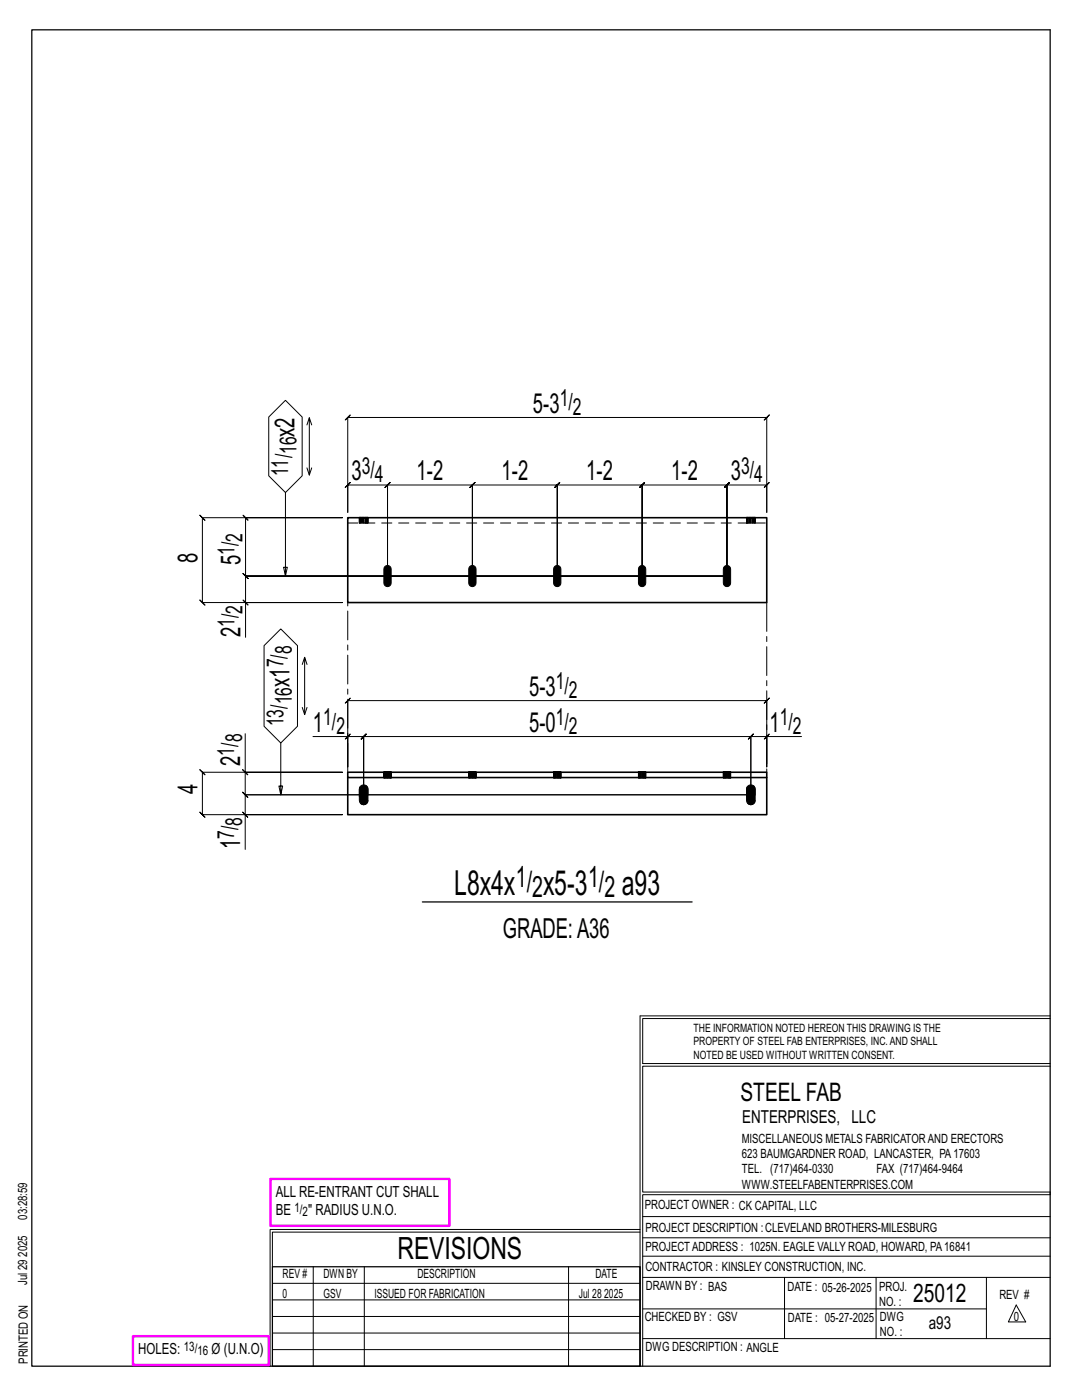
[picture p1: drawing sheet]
<svg xmlns="http://www.w3.org/2000/svg" width="216mm" height="279mm" viewBox="0 0 216 279" stroke-linecap="round" stroke-linejoin="round" font-family="sans-serif">
<g fill="none" stroke="#000" stroke-width=".2">
<path d="M57 98.3l3.3-3.3v-11.8l-3.3-3.3-3.4 3.3v11.8l3.4 3.3v16.7l-.4-1.8h.7l-.3 1.8M61.2 93.4l.5 1.4 .5-1.4M61.7 83.4l-.5 1.4M62.2 84.8l-.5-1.4v11.4M69.4 83.3l-.5 .5 1-1-.5 .5h83.6l-.5 .5 1-1-.5 .5v19v-5.5l.5-.5-1 1 .5-.5h-7.9l.5-.5-1 1 .5-.5v18.2v-18.2l.5-.5-1 1 .5-.5h-17l.5-.5-1 1 .5-.5v18.2v-18.2l.5-.5-1 1 .5-.5h-16.9l.5-.5-1 1 .5-.5v18.2v-18.2l.5-.5-1 1 .5-.5h-16.9l.5-.5-1 1 .5-.5v18.2v-18.2l.5-.5-1 1 .5-.5h-17l.5-.5-1 1 .5-.5v18.2v-18.2l.5-.5-1 1 .5-.5h-7.9l.5-.5-1 1 .5-.5v5.5zM48.5 119.8l1 1zM49 120.3v-5.3l.5 .5-1-1 .5 .5h96.1h-96.1l.5 .5-1-1 .5 .5v-11.7l.5 .5-1-1 .5 .5h19.3h-27.9l-.5-.5 1 1-.5-.5v17l-.5-.5 1 1-.5-.5h27.9h-19.3v6.9M56 125.5l3.4 3.4v16l-3.4 3.4-3.3-3.4v-16zM60.8 131.2l-.5 1.4M61.3 132.6l-.5-1.4v11.4M48.4 153.6l1 1zM48.9 146.4v7.7h19.4h-27.9l-.5-.5 1 1-.5-.5v8.5l-.5-.5 1 1-.5-.5h27.9h-19.4v6.9"/>
<path d="M48.9 154.1v4.5l-.5-.5 1 1-.5-.5h100.9M56 148.3v10.3l-.3-1.7h.7l-.4 1.7M60.3 141.2l.5 1.4 .5-1.4M62.5 147h6.9v6.1v-13.3l-.5 .5 1-1-.5 .5h83.6l-.5 .5 1-1-.5 .5v13.3v-6.1h6.9M68.9 147.5l1-1zM69.4 147h3.2l-.5 .5 1-1-.5 .5v11.6v-11.6l-.5 .5 1-1-.5 .5h77.2l-.5 .5 1-1-.5 .5v11.6M149.8 158.6h-100.9l-.5-.5 1 1-.5-.5v4M153 147l.5-.5-1 1zM153 147h-3.2l.5-.5-1 1 .5-.5v11.6M48.4 162.1l1 1zM127.7 202.7v70M127.7 202.7h81.8"/>
<path d="M209.5 203.3h-81.3v9h81.3M209.5 212.8h-81.3v25.1h81.3v.5h-81.3v34.3M54.4 259.4h73.3M54.4 256.1h73.3M62.5 252.8v19.9M72.7 252.8v19.9M113.4 252.8v19.9M127.7 245.4h-73.8v27.3M127.7 245.9h-73.3v6.9M128.2 242.8h81.3M128.2 254.9h81.3M128.2 250.7h81.3"/>
<path d="M128.2 247h81.3M156.5 254.9v12.2M174.8 254.9v12.2M196.8 254.9v12.2M54.4 269.3h73.3M54.4 266h73.3M54.4 262.7h73.3M128.2 261.2h68.6M128.2 267.1h81.3M202.8 260.4l1.9 3.4h-3.5z"/>
</g>
<path d="M6.3 6h203.2v266.7h-203.2zM84.3 180h53.8M54.4 252.8h73.3v19.9h-73.3z" fill="none" stroke="#000" stroke-width=".25"/>
<path d="M54 235.3h35.6v9.3h-35.6zM26.5 266.7h27.1v5.7h-27.1z" fill="none" stroke="#f0f" stroke-width=".5"/>
<path d="M76.8 113.1a.73 .73 0 0 1 .8-.2 .73 .73 0 0 1 .5 .7v2.7a.73 .73 0 0 1-.8 .8 .73 .73 0 0 1-.7-.8v-2.7zM93.7 113.1a.73 .73 0 0 1 .8-.2 .73 .73 0 0 1 .5 .7v2.7a.73 .73 0 0 1-.7 .8 .73 .73 0 0 1-.8-.8v-2.7zM110.7 113.1a.73 .73 0 0 1 .8-.2 .73 .73 0 0 1 .4 .7v2.7a.73 .73 0 0 1-.7 .8 .73 .73 0 0 1-.7-.8v-2.7zM127.6 113.1a.73 .73 0 0 1 .8-.2 .73 .73 0 0 1 .5 .7v2.7a.73 .73 0 0 1-.8 .8 .73 .73 0 0 1-.7-.8v-2.7zM144.5 113.1a.73 .73 0 0 1 .8-.2 .73 .73 0 0 1 .5 .7v2.7a.73 .73 0 0 1-.7 .8 .73 .73 0 0 1-.8-.8v-2.7zM72 156.9a.86 .86 0 0 1 .9-.2 .86 .86 0 0 1 .5 .8v2.2a.86 .86 0 0 1-.8 .9 .86 .86 0 0 1-.9-.9v-2.2zM149.2 156.9a.86 .86 0 0 1 1-.2 .86 .86 0 0 1 .5 .8v2.2a.86 .86 0 0 1-.9 .9 .86 .86 0 0 1-.8-.9v-2.2z" fill="#000" stroke="#000" stroke-width=".2"/>
<g fill="none" stroke="#000" stroke-width=".32">
<path d="M69.4 103.3h83.6v17h-83.6zM71.7 103.3h1.7M149 103.3h1.7M69.4 154.1h83.6v1.1h-83.6zM69.4 155.2v7.4h83.6v-7.4M76.6 154.1h1.5M76.6 155.2h1.5M78.1 155.2h.1M93.5 154.1h1.5M93.5 155.2h1.5M95 155.2h.1M110.5 154.1h1.4"/>
<path d="M110.5 155.2h1.4M111.9 155.2h.1M127.4 154.1h1.5M127.4 155.2h1.5M128.9 155.2h.1M144.3 154.1h1.5M144.3 155.2h1.5M145.8 155.2h.1"/>
</g>
<g fill="none" stroke="#000" stroke-width=".2" stroke-dasharray="2 1.4">
<path d="M69.4 104.4h83.6M71.7 104.4v-1.1l.1 1.1v-1.1h.2v1.1h-.2M71.7 103.3v1.1M71.8 104.4v-1.1v1.1h.2v-1.1h.2v1.1h-.2M72 104.4v-1.1v1.1h.2v-1.1h.4v1.1h-.4M72.2 104.4v-1.1v1.1h.4v-1.1h.3v1.1h-.3M72.6 104.4v-1.1v1.1h.3v-1.1h.3v1.1h-.3M72.9 104.4v-1.1v1.1h.3v-1.1h.2v1.1h-.2M73.2 104.4v-1.1v1.1h.2v-1.1v1.1M73.4 104.4v-1.1v1.1M73.4 104.4v-1.1M149 104.4v-1.1v1.1v-1.1h.2v1.1h-.2"/>
<path d="M149 103.3v1.1M149 104.4v-1.1v1.1h.2v-1.1h.3v1.1h-.3M149.2 104.4v-1.1v1.1h.3v-1.1h.3v1.1h-.3M149.5 104.4v-1.1v1.1h.3v-1.1h.4v1.1h-.4M149.8 104.4v-1.1v1.1h.4v-1.1h.2v1.1h-.2M150.2 104.4v-1.1v1.1h.2v-1.1h.2v1.1h-.2M150.4 104.4v-1.1v1.1h.2l.1-1.1-.1 1.1M150.6 104.4v-1.1l.1 1.1M150.7 104.4v-1.1M72 156.9a.86 .86 0 0 1 .9-.2 .86 .86 0 0 1 .5 .8v2.2a.86 .86 0 0 1-.8 .9 .86 .86 0 0 1-.9-.9v-2.2zM76.6 154.1l.1 1.1zM76.6 154.1v1.1"/>
<path d="M76.7 154.1h.1v1.1h-.1zM76.7 154.1v1.1zM76.8 154.1h.2v1.1h-.2zM76.8 154.1v1.1zM77 154.1h.3v1.1h-.3zM77 154.1v1.1zM77.3 154.1h.3v1.1h-.3zM77.3 154.1v1.1zM77.6 154.1h.2v1.1h-.2zM77.6 154.1v1.1zM77.8 154.1h.2v1.1h-.2zM77.8 154.1v1.1z"/>
<path d="M78 154.1l.1 1.1zM78 154.1v1.1zM78.1 155.2v-1.1M93.5 154.1l.1 1.1zM93.5 154.1v1.1M93.6 154.1h.1v1.1h-.1zM93.6 154.1v1.1zM93.7 154.1h.3v1.1h-.3zM93.7 154.1v1.1zM94 154.1h.3v1.1h-.3zM94 154.1v1.1zM94.3 154.1h.2v1.1h-.2z"/>
<path d="M94.3 154.1v1.1zM94.5 154.1h.3v1.1h-.3zM94.5 154.1v1.1zM94.8 154.1h.1v1.1h-.1zM94.8 154.1v1.1zM94.9 154.1l.1 1.1zM94.9 154.1v1.1zM95 155.2v-1.1M110.5 154.1v1.1zM110.5 154.1v1.1M110.5 154.1h.2v1.1h-.2zM110.7 154.1h.2v1.1h-.2z"/>
<path d="M110.7 154.1v1.1zM110.9 154.1h.3v1.1h-.3zM110.9 154.1v1.1zM111.2 154.1h.3v1.1h-.3zM111.2 154.1v1.1zM111.5 154.1h.2v1.1h-.2zM111.5 154.1v1.1zM111.7 154.1h.2v1.1h-.2zM111.7 154.1v1.1zM111.9 154.1v1.1zM111.9 155.2v-1.1M127.4 154.1l.1 1.1z"/>
<path d="M127.4 154.1v1.1M127.5 154.1h.1v1.1h-.1zM127.5 154.1v1.1zM127.6 154.1h.2v1.1h-.2zM127.6 154.1v1.1zM127.8 154.1h.3v1.1h-.3zM127.8 154.1v1.1zM128.1 154.1h.3v1.1h-.3zM128.1 154.1v1.1zM128.4 154.1h.2v1.1h-.2zM128.4 154.1v1.1zM128.6 154.1h.2v1.1h-.2z"/>
<path d="M128.6 154.1v1.1zM128.8 154.1l.1 1.1zM128.8 154.1v1.1zM128.9 155.2v-1.1M144.3 154.1l.1 1.1zM144.3 154.1v1.1M144.4 154.1h.1v1.1h-.1zM144.4 154.1v1.1zM144.5 154.1h.3v1.1h-.3zM144.5 154.1v1.1zM144.8 154.1h.3v1.1h-.3zM144.8 154.1v1.1z"/>
<path d="M145.1 154.1h.2v1.1h-.2zM145.1 154.1v1.1zM145.3 154.1h.3v1.1h-.3zM145.3 154.1v1.1zM145.6 154.1h.1v1.1h-.1zM145.6 154.1v1.1zM145.7 154.1l.1 1.1zM145.7 154.1v1.1zM145.8 155.2v-1.1M149.2 156.9a.86 .86 0 0 1 1-.2 .86 .86 0 0 1 .5 .8v2.2a.86 .86 0 0 1-.9 .9 .86 .86 0 0 1-.8-.9v-2.2z"/>
</g>
<path d="M153 120.3v33.8M69.4 154.1v-33.8" fill="none" stroke="#000" stroke-width=".2" stroke-dasharray="5.8 1 1 1"/>
<g font-size="6.9">
<text x="90.6" y="178.6">L8x4x</text>
<text x="108.4" y="178.6">x5-3</text>
<text x="124.1" y="178.6">a93</text>
</g>
<text font-size="6.1" x="79.3" y="251.3">REVISIONS</text>
<g font-size="5.9">
<text x="102.9" y="177">1/</text>
<text x="106.2" y="179.1">2</text>
<text x="117.3" y="177">1/</text>
<text x="120.6" y="179.1">2</text>
</g>
<g font-size="5.5">
<text x="106.3" y="82.3">5-3</text>
<text x="58.7" y="87.1" transform="rotate(-90 58.7 87.1)">x2</text>
<text x="70.2" y="95.8">3</text>
<text x="83.1" y="95.8">1-2</text>
<text x="100.1" y="95.8">1-2</text>
<text x="117" y="95.8">1-2</text>
<text x="133.9" y="95.8">1-2</text>
<text x="145.8" y="95.8">3</text>
<text x="39.4" y="112.4" transform="rotate(-90 39.4 112.4)">8</text>
<text x="48" y="112.7" transform="rotate(-90 48 112.7)">5</text>
<text x="48" y="127.2" transform="rotate(-90 48 127.2)">2</text>
<text x="57.8" y="137.1" transform="rotate(-90 57.8 137.1)">x1</text>
<text x="105.6" y="138.8">5-3</text>
<text x="62.5" y="146">1</text>
<text x="105.6" y="146">5-0</text>
<text x="153.5" y="146">1</text>
<text x="47.9" y="152.8" transform="rotate(-90 47.9 152.8)">2</text>
<text x="39.4" y="158.4" transform="rotate(-90 39.4 158.4)">4</text>
<text x="47.9" y="169.5" transform="rotate(-90 47.9 169.5)">1</text>
<text x="100.3" y="187.3">GRADE:A36</text>
</g>
<g font-size="5.1">
<text x="147.8" y="219.8">STEEL FAB</text>
<text x="182.2" y="259.9">25012</text>
</g>
<g font-size="4.7">
<text x="111.7" y="81.1">1/</text>
<text x="114.3" y="82.7">2</text>
<text x="57.5" y="95" transform="rotate(-90 57.5 95)">11/</text>
<text x="59.1" y="90.6" transform="rotate(-90 59.1 90.6)">16</text>
<text x="72.2" y="94.6">3/</text>
<text x="147.9" y="94.6">3/</text>
<text x="74.8" y="96.2">4</text>
<text x="150.5" y="96.2">4</text>
<text x="46.8" y="110.7" transform="rotate(-90 46.8 110.7)">1/</text>
<text x="48.4" y="108.1" transform="rotate(-90 48.4 108.1)">2</text>
<text x="46.8" y="125.1" transform="rotate(-90 46.8 125.1)">1/</text>
<text x="48.4" y="122.5" transform="rotate(-90 48.4 122.5)">2</text>
<text x="58.2" y="130.6" transform="rotate(-90 58.2 130.6)">8</text>
<text x="56.6" y="133.2" transform="rotate(-90 56.6 133.2)">7/</text>
<text x="110.9" y="137.6">1/</text>
<text x="58.2" y="140.6" transform="rotate(-90 58.2 140.6)">16</text>
<text x="113.5" y="139.2">2</text>
<text x="48.4" y="148.2" transform="rotate(-90 48.4 148.2)">8</text>
<text x="56.6" y="144.9" transform="rotate(-90 56.6 144.9)">13/</text>
<text x="64.5" y="144.8">1/</text>
<text x="67.1" y="146.4">2</text>
<text x="110.9" y="144.8">1/</text>
<text x="113.5" y="146.4">2</text>
<text x="155.6" y="144.8">1/</text>
<text x="158.2" y="146.4">2</text>
<text x="46.7" y="150.8" transform="rotate(-90 46.7 150.8)">1/</text>
<text x="46.7" y="167.5" transform="rotate(-90 46.7 167.5)">7/</text>
<text x="48.4" y="164.9" transform="rotate(-90 48.4 164.9)">8</text>
</g>
<g font-size="3.6">
<text x="148.1" y="224.1">ENTERPRISES, LLC</text>
<text x="185.3" y="265.2">a93</text>
</g>
<g font-size="3.1">
<text x="55" y="238.9">ALL RE-ENTRANT CUT SHALL</text>
<text x="55" y="242.5">BE</text>
<text x="61.5" y="242.5">&quot; RADIUS U.N.O.</text>
<text x="27.6" y="270.2">HOLES:</text>
<text x="42.2" y="270.2">Ø (U.N.O)</text>
</g>
<g font-size="2.6">
<text x="58.8" y="241.8">1/</text>
<text x="60.4" y="242.7">2</text>
<text x="36.7" y="269.6">13/</text>
<text x="39.4" y="270.5">16</text>
</g>
<g font-size="2.5">
<text x="148" y="231.2">623 BAUMGARDNER ROAD, LANCASTER, PA17603</text>
<text x="148" y="228.1">MISCELLANEOUS METALS FABRICATORAND ERECTORS</text>
<text x="148" y="237.2">WWW.STEELFABENTERPRISES.COM</text>
<text x="148" y="234.2">TEL. (717)464-0330</text>
<text x="174.9" y="234.2">FAX (717)464-9464</text>
<text x="5.4" y="243.4" transform="rotate(-90 5.4 243.4)">03:28:59</text>
<text x="128.7" y="241.3">PROJECT OWNER : CK CAPITAL, LLC</text>
<text x="128.8" y="246">PROJECT DESCRIPTION :CLEVELAND BROTHERS-MILESBURG</text>
<text x="5.4" y="250.8" transform="rotate(-90 5.4 250.8)">2025</text>
<text x="128.8" y="249.7">PROJECTADDRESS : 1025N. EAGLE VALLY ROAD, HOWARD, PA16841</text>
<text x="5.4" y="256.5" transform="rotate(-90 5.4 256.5)">Jul 29</text>
<text x="56.4" y="255">REV #</text>
<text x="64.5" y="255">DWN BY</text>
<text x="83.3" y="255">DESCRIPTION</text>
<text x="118.8" y="255">DATE</text>
<text x="128.8" y="253.7">CONTRACTOR : KINSLEY CONSTRUCTION, INC.</text>
<text x="128.9" y="257.5">DRAWN BY : BAS</text>
<text x="157.1" y="257.6">DATE : 05-26-2025</text>
<text x="175.4" y="257.7">PROJ.</text>
<text x="56.4" y="259">0</text>
<text x="64.5" y="259">GSV</text>
<text x="74.7" y="259">ISSUED FOR FABRICATION</text>
<text x="115.5" y="259">Jul 28</text>
<text x="120.6" y="259">2025</text>
<text x="128.6" y="263.7">CHECKED BY : GSV</text>
<text x="157.2" y="263.7">DATE : 05-27-2025</text>
<text x="175.4" y="260.7">NO. :</text>
<text x="175.6" y="263.7">DWG</text>
<text x="199.4" y="259.2">REV #</text>
<text x="202.3" y="263.7">0</text>
<text x="128.8" y="269.7">DWG DESCRIPTION : ANGLE</text>
<text x="175.6" y="266.7">NO. :</text>
<text x="5.5" y="272.2" transform="rotate(-90 5.5 272.2)">PRINTED ON</text>
</g>
<g font-size="2.3">
<text x="138.4" y="208.6">PROPERTY OF STEEL FAB ENTERPRISES, INC.AND SHALL</text>
<text x="138.4" y="205.9">THE INFORMATION NOTED HEREON THIS DRAWING IS THE</text>
<text x="138.4" y="211.3">NOTED BE USED WITHOUT WRITTEN CONSENT.</text>
</g>
</svg>
